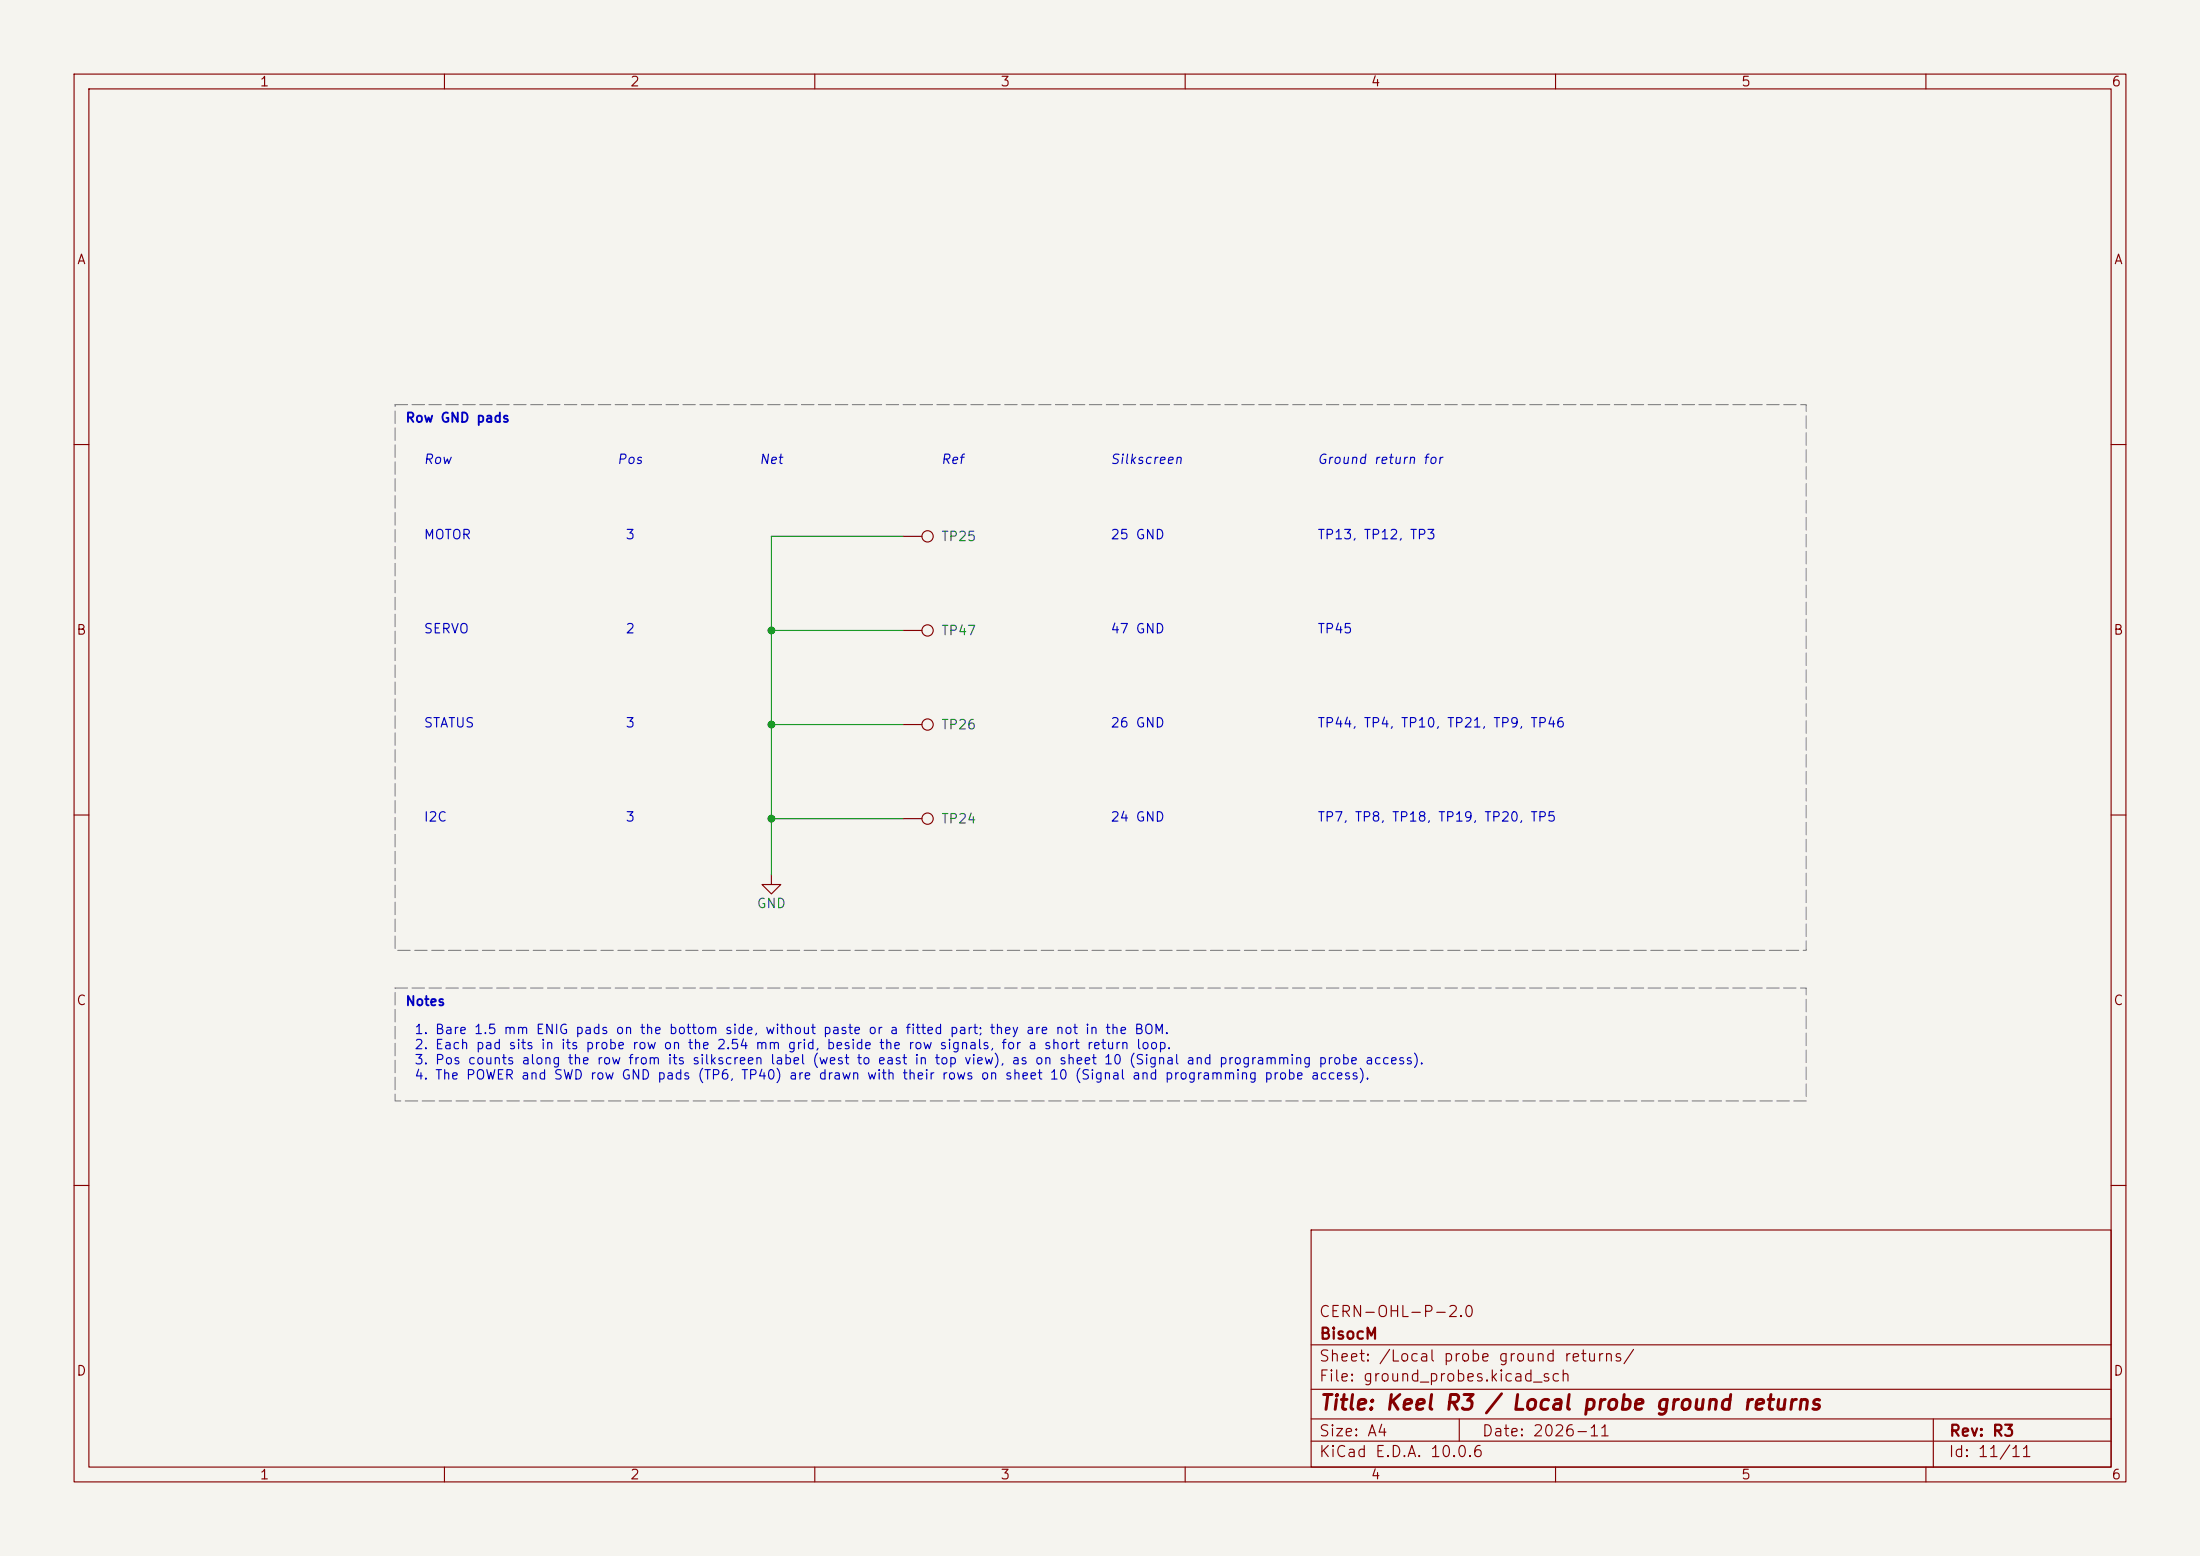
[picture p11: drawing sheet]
(kicad_sch
 (version 20250114)
 (generator "eeschema")
 (paper "A4")
 (title_block
  (title "Keel R3 / Local probe ground returns")
  (date "2026-11")
  (rev "R3")
  (company "BisocM")
  (comment 1 "CERN-OHL-P-2.0"))
 (lib_symbols
  (symbol "Keel:GND"
   (power)
   (pin_numbers (hide yes))
   (pin_names
    (offset 0) (hide yes)) (exclude_from_sim no) (in_bom yes) (on_board yes)
   (property "Reference" "#PWR" (at 0 -6.35 0) (effects (font (size 1.27 1.27)) (hide yes)))
   (property "Value" "GND" (at 0 -3.81 0) (effects (font (size 1.27 1.27))))
   (property "Footprint" "" (at 0 0 0) (effects (font (size 1.27 1.27)) (hide yes)))
   (property "Datasheet" "~" (at 0 0 0) (effects (font (size 1.27 1.27)) (hide yes)))
   (property "Description" "Power symbol creates a global label with name \"GND\"" (at 0 0 0) (effects (font (size 1.27 1.27)) (hide yes)))
   (symbol "GND_0_1"
    (polyline (pts (xy 0 0) (xy 0 -1.27) (xy 1.27 -1.27) (xy 0 -2.54) (xy -1.27 -1.27) (xy 0 -1.27)) (stroke (width 0) (type default)) (fill (type none))))
   (symbol "GND_1_1"
    (pin power_in line (at 0 0 270) (length 0) (hide yes) (name "GND" (effects (font (size 1.27 1.27)))) (number "1" (effects (font (size 1.27 1.27))))))
   (embedded_fonts no))
  (symbol "Keel:TestPoint"
   (pin_numbers (hide yes))
   (pin_names
    (offset 1.016) (hide yes)) (exclude_from_sim no) (in_bom no) (on_board yes)
   (property "Reference" "TP" (at 1.778 4.318 0) (effects (font (size 1.27 1.27)) (justify left)))
   (property "Value" "TestPoint" (at 1.778 2.286 0) (effects (font (size 1.27 1.27)) (justify left)))
   (property "Footprint" "" (at 0 0 0) (effects (font (size 1.27 1.27)) (hide yes)))
   (property "Datasheet" "~" (at 0 0 0) (effects (font (size 1.27 1.27)) (hide yes)))
   (property "Description" "Test point (probe pad)" (at 0 0 0) (effects (font (size 1.27 1.27)) (hide yes)))
   (symbol "TestPoint_0_1"
    (circle (center 0 3.302) (radius 0.762) (stroke (width 0) (type default)) (fill (type none))))
   (symbol "TestPoint_1_1"
    (pin passive line (at 0 0 90) (length 2.54) (name "1" (effects (font (size 1.27 1.27)))) (number "1" (effects (font (size 1.27 1.27))))))
   (embedded_fonts no)))
 (junction
  (at 104.14 85.09)
  (diameter 0)
  (color 0 0 0 0))
 (junction
  (at 104.14 97.79)
  (diameter 0)
  (color 0 0 0 0))
 (junction
  (at 104.14 110.49)
  (diameter 0)
  (color 0 0 0 0))
 (wire
  (pts (xy 104.14 72.39) (xy 121.92 72.39))
  (stroke (width 0) (type default)))
 (wire
  (pts (xy 104.14 85.09) (xy 121.92 85.09))
  (stroke (width 0) (type default)))
 (wire
  (pts (xy 104.14 97.79) (xy 121.92 97.79))
  (stroke (width 0) (type default)))
 (wire
  (pts (xy 104.14 110.49) (xy 121.92 110.49))
  (stroke (width 0) (type default)))
 (wire
  (pts (xy 104.14 72.39) (xy 104.14 85.09))
  (stroke (width 0) (type default)))
 (wire
  (pts (xy 104.14 85.09) (xy 104.14 97.79))
  (stroke (width 0) (type default)))
 (wire
  (pts (xy 104.14 97.79) (xy 104.14 110.49))
  (stroke (width 0) (type default)))
 (wire
  (pts (xy 104.14 110.49) (xy 104.14 118.11))
  (stroke (width 0) (type default)))
 (rectangle
  (start 53.34 54.61)
  (end 243.84 128.27)
  (stroke (width 0.1524) (type dash) (color 132 132 132 1))
  (fill (type none)))
 (rectangle
  (start 53.34 133.35)
  (end 243.84 148.59)
  (stroke (width 0.1524) (type dash) (color 132 132 132 1))
  (fill (type none)))
 (text "Row"
  (exclude_from_sim no)
  (at 57.15 62.23 0)
  (effects (font (size 1.27 1.27)
    (italic yes)) (justify left)))
 (text "Pos"
  (exclude_from_sim no)
  (at 85.09 62.23 0)
  (effects (font (size 1.27 1.27)
    (italic yes))))
 (text "Net"
  (exclude_from_sim no)
  (at 104.14 62.23 0)
  (effects (font (size 1.27 1.27)
    (italic yes))))
 (text "Ref"
  (exclude_from_sim no)
  (at 127 62.23 0)
  (effects (font (size 1.27 1.27)
    (italic yes)) (justify left)))
 (text "Silkscreen"
  (exclude_from_sim no)
  (at 149.86 62.23 0)
  (effects (font (size 1.27 1.27)
    (italic yes)) (justify left)))
 (text "Ground return for"
  (exclude_from_sim no)
  (at 177.8 62.23 0)
  (effects (font (size 1.27 1.27)
    (italic yes)) (justify left)))
 (text "MOTOR"
  (exclude_from_sim no)
  (at 57.15 72.39 0)
  (effects (font (size 1.27 1.27)) (justify left)))
 (text "3"
  (exclude_from_sim no)
  (at 85.09 72.39 0)
  (effects (font (size 1.27 1.27))))
 (text "25 GND"
  (exclude_from_sim no)
  (at 149.86 72.39 0)
  (effects (font (size 1.27 1.27)) (justify left)))
 (text "TP13, TP12, TP3"
  (exclude_from_sim no)
  (at 177.8 72.39 0)
  (effects (font (size 1.27 1.27)) (justify left)))
 (text "SERVO"
  (exclude_from_sim no)
  (at 57.15 85.09 0)
  (effects (font (size 1.27 1.27)) (justify left)))
 (text "2"
  (exclude_from_sim no)
  (at 85.09 85.09 0)
  (effects (font (size 1.27 1.27))))
 (text "47 GND"
  (exclude_from_sim no)
  (at 149.86 85.09 0)
  (effects (font (size 1.27 1.27)) (justify left)))
 (text "TP45"
  (exclude_from_sim no)
  (at 177.8 85.09 0)
  (effects (font (size 1.27 1.27)) (justify left)))
 (text "STATUS"
  (exclude_from_sim no)
  (at 57.15 97.79 0)
  (effects (font (size 1.27 1.27)) (justify left)))
 (text "3"
  (exclude_from_sim no)
  (at 85.09 97.79 0)
  (effects (font (size 1.27 1.27))))
 (text "26 GND"
  (exclude_from_sim no)
  (at 149.86 97.79 0)
  (effects (font (size 1.27 1.27)) (justify left)))
 (text "TP44, TP4, TP10, TP21, TP9, TP46"
  (exclude_from_sim no)
  (at 177.8 97.79 0)
  (effects (font (size 1.27 1.27)) (justify left)))
 (text "I2C"
  (exclude_from_sim no)
  (at 57.15 110.49 0)
  (effects (font (size 1.27 1.27)) (justify left)))
 (text "3"
  (exclude_from_sim no)
  (at 85.09 110.49 0)
  (effects (font (size 1.27 1.27))))
 (text "24 GND"
  (exclude_from_sim no)
  (at 149.86 110.49 0)
  (effects (font (size 1.27 1.27)) (justify left)))
 (text "TP7, TP8, TP18, TP19, TP20, TP5"
  (exclude_from_sim no)
  (at 177.8 110.49 0)
  (effects (font (size 1.27 1.27)) (justify left)))
 (text "Row GND pads"
  (exclude_from_sim no)
  (at 54.61 55.88 0)
  (effects (font (size 1.27 1.27)
    (bold yes)) (justify left top)))
 (text "Notes"
  (exclude_from_sim no)
  (at 54.61 134.62 0)
  (effects (font (size 1.27 1.27)
    (bold yes)) (justify left top)))
 (text "1. Bare 1.5 mm ENIG pads on the bottom side, without paste or a fitted part; they are not in the BOM.\n2. Each pad sits in its probe row on the 2.54 mm grid, beside the row signals, for a short return loop.\n3. Pos counts along the row from its silkscreen label (west to east in top view), as on sheet 10 (Signal and programming probe access).\n4. The POWER and SWD row GND pads (TP6, TP40) are drawn with their rows on sheet 10 (Signal and programming probe access)."
  (exclude_from_sim no)
  (at 55.88 138.43 0)
  (effects (font (size 1.27 1.27)) (justify left top)))
 (symbol
  (lib_id "Keel:TestPoint")
  (at 121.92 72.39 270)
  (unit 1)
  (in_bom no)
  (on_board yes)
  (dnp no)
  (property "Reference" "TP25" (at 127 72.39 90) (effects (font (size 1.27 1.27)) (justify left)))
  (property "Value" "GND" (at 121.92 72.39 90) (effects (font (size 1.27 1.27)) (hide yes)))
  (property "Footprint" "Keel:TestPoint_Pad_D1.5mm" (at 121.92 72.39 90) (effects (font (size 1.27 1.27)) (hide yes)))
  (property "Datasheet" "" (at 121.92 72.39 90) (effects (font (size 1.27 1.27)) (hide yes)))
  (property "MPN" "BARE PCB PAD - NO FITTED PART" (at 121.92 72.39 90) (effects (font (size 1.27 1.27)) (hide yes)))
  (property "Manufacturer" "" (at 121.92 72.39 90) (effects (font (size 1.27 1.27)) (hide yes)))
  (property "Selected_rating" "" (at 121.92 72.39 90) (effects (font (size 1.27 1.27)) (hide yes)))
  (property "SourceReference" "TP25" (at 121.92 72.39 90) (effects (font (size 1.27 1.27)) (hide yes)))
  (property "Source" "Selected manufacturer datasheets" (at 121.92 72.39 90) (effects (font (size 1.27 1.27)) (hide yes)))
  (property "Design_note" "Bare probe pad; excluded from fitted BOM. Ordinary external ground vias only." (at 121.92 72.39 90) (effects (font (size 1.27 1.27)) (hide yes)))
  (pin "1"))
 (symbol
  (lib_id "Keel:TestPoint")
  (at 121.92 85.09 270)
  (unit 1)
  (in_bom no)
  (on_board yes)
  (dnp no)
  (property "Reference" "TP47" (at 127 85.09 90) (effects (font (size 1.27 1.27)) (justify left)))
  (property "Value" "GND" (at 121.92 85.09 90) (effects (font (size 1.27 1.27)) (hide yes)))
  (property "Footprint" "Keel:TestPoint_Pad_D1.5mm" (at 121.92 85.09 90) (effects (font (size 1.27 1.27)) (hide yes)))
  (property "Datasheet" "" (at 121.92 85.09 90) (effects (font (size 1.27 1.27)) (hide yes)))
  (property "MPN" "BARE PCB PAD - NO FITTED PART" (at 121.92 85.09 90) (effects (font (size 1.27 1.27)) (hide yes)))
  (property "Manufacturer" "" (at 121.92 85.09 90) (effects (font (size 1.27 1.27)) (hide yes)))
  (property "Selected_rating" "" (at 121.92 85.09 90) (effects (font (size 1.27 1.27)) (hide yes)))
  (property "SourceReference" "TP47" (at 121.92 85.09 90) (effects (font (size 1.27 1.27)) (hide yes)))
  (property "Source" "Selected manufacturer datasheets" (at 121.92 85.09 90) (effects (font (size 1.27 1.27)) (hide yes)))
  (property "Design_note" "Bare probe pad; excluded from fitted BOM. Ordinary external ground vias only." (at 121.92 85.09 90) (effects (font (size 1.27 1.27)) (hide yes)))
  (pin "1"))
 (symbol
  (lib_id "Keel:TestPoint")
  (at 121.92 97.79 270)
  (unit 1)
  (in_bom no)
  (on_board yes)
  (dnp no)
  (property "Reference" "TP26" (at 127 97.79 90) (effects (font (size 1.27 1.27)) (justify left)))
  (property "Value" "GND" (at 121.92 97.79 90) (effects (font (size 1.27 1.27)) (hide yes)))
  (property "Footprint" "Keel:TestPoint_Pad_D1.5mm" (at 121.92 97.79 90) (effects (font (size 1.27 1.27)) (hide yes)))
  (property "Datasheet" "" (at 121.92 97.79 90) (effects (font (size 1.27 1.27)) (hide yes)))
  (property "MPN" "BARE PCB PAD - NO FITTED PART" (at 121.92 97.79 90) (effects (font (size 1.27 1.27)) (hide yes)))
  (property "Manufacturer" "" (at 121.92 97.79 90) (effects (font (size 1.27 1.27)) (hide yes)))
  (property "Selected_rating" "" (at 121.92 97.79 90) (effects (font (size 1.27 1.27)) (hide yes)))
  (property "SourceReference" "TP26" (at 121.92 97.79 90) (effects (font (size 1.27 1.27)) (hide yes)))
  (property "Source" "Selected manufacturer datasheets" (at 121.92 97.79 90) (effects (font (size 1.27 1.27)) (hide yes)))
  (property "Design_note" "Bare probe pad; excluded from fitted BOM. Ordinary external ground vias only." (at 121.92 97.79 90) (effects (font (size 1.27 1.27)) (hide yes)))
  (pin "1"))
 (symbol
  (lib_id "Keel:TestPoint")
  (at 121.92 110.49 270)
  (unit 1)
  (in_bom no)
  (on_board yes)
  (dnp no)
  (property "Reference" "TP24" (at 127 110.49 90) (effects (font (size 1.27 1.27)) (justify left)))
  (property "Value" "GND" (at 121.92 110.49 90) (effects (font (size 1.27 1.27)) (hide yes)))
  (property "Footprint" "Keel:TestPoint_Pad_D1.5mm" (at 121.92 110.49 90) (effects (font (size 1.27 1.27)) (hide yes)))
  (property "Datasheet" "" (at 121.92 110.49 90) (effects (font (size 1.27 1.27)) (hide yes)))
  (property "MPN" "BARE PCB PAD - NO FITTED PART" (at 121.92 110.49 90) (effects (font (size 1.27 1.27)) (hide yes)))
  (property "Manufacturer" "" (at 121.92 110.49 90) (effects (font (size 1.27 1.27)) (hide yes)))
  (property "Selected_rating" "" (at 121.92 110.49 90) (effects (font (size 1.27 1.27)) (hide yes)))
  (property "SourceReference" "TP24" (at 121.92 110.49 90) (effects (font (size 1.27 1.27)) (hide yes)))
  (property "Source" "Selected manufacturer datasheets" (at 121.92 110.49 90) (effects (font (size 1.27 1.27)) (hide yes)))
  (property "Design_note" "Local ground probe beside TP5, spaced 2.5 mm centre to centre; no fitted component." (at 121.92 110.49 90) (effects (font (size 1.27 1.27)) (hide yes)))
  (pin "1"))
 (symbol
  (lib_id "Keel:GND")
  (at 104.14 118.11 0)
  (unit 1)
  (exclude_from_sim no)
  (in_bom yes)
  (on_board yes)
  (dnp no)
  (property "Reference" "#PWR1101" (at 104.14 118.11 0) (effects (font (size 1.27 1.27)) (hide yes)))
  (property "Value" "GND" (at 104.14 121.92 0) (effects (font (size 1.27 1.27))))
  (property "Footprint" "" (at 104.14 118.11 0) (effects (font (size 1.27 1.27)) (hide yes)))
  (property "Datasheet" "~" (at 104.14 118.11 0) (effects (font (size 1.27 1.27)) (hide yes)))
  (property "Description" "Power symbol creates a global label with name \"GND\"" (at 104.14 118.11 0) (effects (font (size 1.27 1.27)) (hide yes)))
  (pin "1")))
